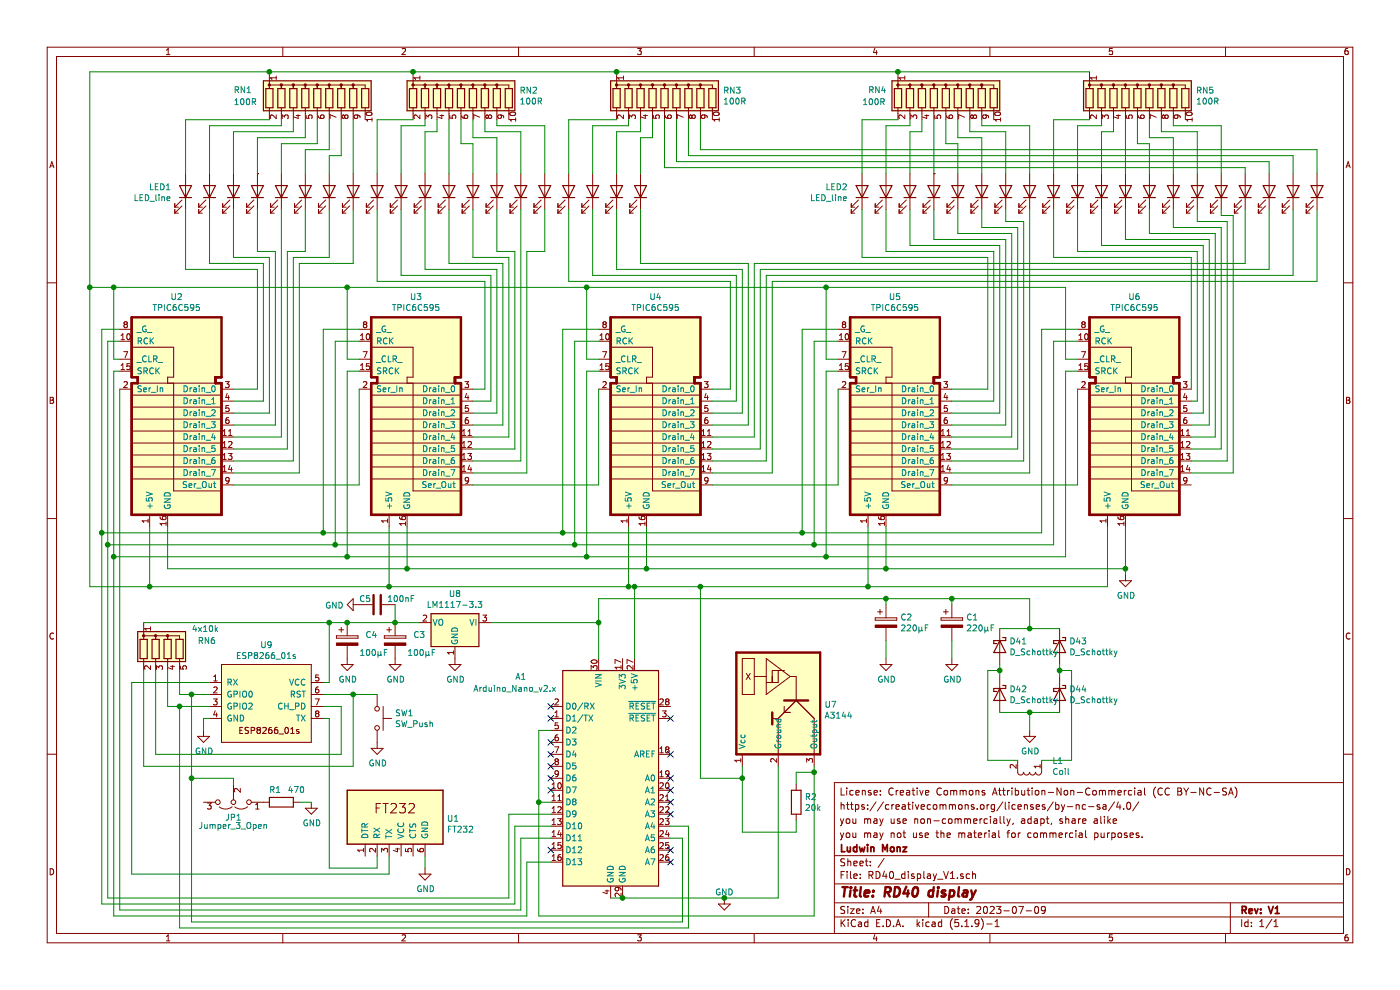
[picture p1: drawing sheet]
EESchema Schematic File Version 4
EELAYER 30 0
EELAYER END
$Descr A4 11693 8268
encoding utf-8
Sheet 1 1
Title "RD40 display "
Date "2023-07-09"
Rev "V1"
Comp "Ludwin Monz"
Comment1 "you may not use the material for commercial purposes."
Comment2 "you may use non-commercially, adapt, share alike "
Comment3 "https://creativecommons.org/licenses/by-nc-sa/4.0/"
Comment4 "License: Creative Commons Attribution-Non-Commercial (CC BY-NC-SA)"
$EndDescr
$Comp
L my_symbols:TPIC6C595 U2
U 1 1
P 1700 2950
F 0 "U2" H 1475 3422 50  0000 C CNN
F 1 "TPIC6C595" H 1475 3331 50  0000 C CNN
F 2 "Package_DIP:DIP-16_W7.62mm" H 1700 2950 50  0001 C CNN
F 3 "" H 1700 2950 50  0001 C CNN
	1    1700 2950
	1    0    0    -1  
$EndComp
$Comp
L my_symbols:TPIC6C595 U4
U 1 1
P 5700 2950
F 0 "U4" H 5475 3422 50  0000 C CNN
F 1 "TPIC6C595" H 5475 3331 50  0000 C CNN
F 2 "Package_DIP:DIP-16_W7.62mm" H 5700 2950 50  0001 C CNN
F 3 "" H 5700 2950 50  0001 C CNN
	1    5700 2950
	1    0    0    -1  
$EndComp
$Comp
L my_symbols:TPIC6C595 U5
U 1 1
P 7700 2950
F 0 "U5" H 7475 3422 50  0000 C CNN
F 1 "TPIC6C595" H 7475 3331 50  0000 C CNN
F 2 "Package_DIP:DIP-16_W7.62mm" H 7700 2950 50  0001 C CNN
F 3 "" H 7700 2950 50  0001 C CNN
	1    7700 2950
	1    0    0    -1  
$EndComp
$Comp
L my_symbols:TPIC6C595 U6
U 1 1
P 9700 2950
F 0 "U6" H 9475 3422 50  0000 C CNN
F 1 "TPIC6C595" H 9475 3331 50  0000 C CNN
F 2 "Package_DIP:DIP-16_W7.62mm" H 9700 2950 50  0001 C CNN
F 3 "" H 9700 2950 50  0001 C CNN
	1    9700 2950
	1    0    0    -1  
$EndComp
Wire Wire Line
	1950 4050 3000 4050
Wire Wire Line
	3000 4050 3000 3250
Wire Wire Line
	3950 4050 5000 4050
Wire Wire Line
	5000 4050 5000 3250
Wire Wire Line
	5950 4050 7000 4050
Wire Wire Line
	7000 4050 7000 3250
Wire Wire Line
	7950 4050 9000 4050
Wire Wire Line
	9000 4050 9000 3250
$Comp
L power:GND #PWR0103
U 1 1
P 9400 4800
F 0 "#PWR0103" H 9400 4550 50  0001 C CNN
F 1 "GND" H 9405 4627 50  0000 C CNN
F 2 "" H 9400 4800 50  0001 C CNN
F 3 "" H 9400 4800 50  0001 C CNN
	1    9400 4800
	1    0    0    -1  
$EndComp
$Comp
L my_symbols:TPIC6C595 U3
U 1 1
P 3700 2950
F 0 "U3" H 3475 3422 50  0000 C CNN
F 1 "TPIC6C595" H 3475 3331 50  0000 C CNN
F 2 "Package_DIP:DIP-16_W7.62mm" H 3700 2950 50  0001 C CNN
F 3 "" H 3700 2950 50  0001 C CNN
	1    3700 2950
	1    0    0    -1  
$EndComp
Wire Wire Line
	1950 3250 2150 3250
Wire Wire Line
	1950 3350 2200 3350
Wire Wire Line
	1950 3450 2250 3450
Wire Wire Line
	1950 3550 2300 3550
Wire Wire Line
	1950 3650 2350 3650
Wire Wire Line
	1950 3750 2400 3750
Wire Wire Line
	1950 3850 2450 3850
Wire Wire Line
	1950 3950 2500 3950
Wire Wire Line
	3950 3250 4050 3250
Wire Wire Line
	4050 3250 4050 2350
Wire Wire Line
	3950 3350 4100 3350
Wire Wire Line
	4100 3350 4100 2300
Wire Wire Line
	3950 3450 4150 3450
Wire Wire Line
	4150 3450 4150 2250
Wire Wire Line
	3950 3550 4200 3550
Wire Wire Line
	4200 3550 4200 2200
Wire Wire Line
	3950 3650 4250 3650
Wire Wire Line
	4250 3650 4250 2150
Wire Wire Line
	4250 2150 3950 2150
Wire Wire Line
	3950 3750 4300 3750
Wire Wire Line
	4300 3750 4300 2100
Wire Wire Line
	3950 3850 4350 3850
Wire Wire Line
	3950 3950 4400 3950
Wire Wire Line
	5950 3250 6100 3250
Wire Wire Line
	6100 3250 6100 2350
Wire Wire Line
	5950 3350 6150 3350
Wire Wire Line
	6150 3350 6150 2300
Wire Wire Line
	5950 3450 6200 3450
Wire Wire Line
	6200 3450 6200 2250
Wire Wire Line
	5950 3550 6250 3550
Wire Wire Line
	6250 3550 6250 2200
Wire Wire Line
	6300 2200 6300 3650
Wire Wire Line
	6300 3650 5950 3650
Wire Wire Line
	5950 3750 6350 3750
Wire Wire Line
	6350 3750 6350 2250
Wire Wire Line
	5950 3850 6400 3850
Wire Wire Line
	6400 3850 6400 2300
Wire Wire Line
	5950 3950 6450 3950
Wire Wire Line
	6450 3950 6450 2350
Wire Wire Line
	7950 3250 8250 3250
Wire Wire Line
	7950 3350 8300 3350
Wire Wire Line
	7950 3450 8350 3450
Wire Wire Line
	7950 3550 8400 3550
Wire Wire Line
	7950 3650 8450 3650
Wire Wire Line
	7950 3750 8500 3750
Wire Wire Line
	7950 3850 8550 3850
Wire Wire Line
	7950 3950 8600 3950
Wire Wire Line
	750  600  750  2400
Wire Wire Line
	750  4900 1250 4900
Connection ~ 1250 4900
Wire Wire Line
	1000 3100 950  3100
Wire Wire Line
	950  3100 950  4650
Wire Wire Line
	1000 2850 900  2850
Wire Wire Line
	900  2850 900  4550
Wire Wire Line
	1250 4400 1250 4900
Wire Wire Line
	9250 4900 9250 4400
Wire Wire Line
	9400 4800 9400 4750
Wire Wire Line
	1400 4400 1400 4750
Wire Wire Line
	1400 4750 3400 4750
Connection ~ 9400 4750
Wire Wire Line
	9400 4750 9400 4400
Wire Wire Line
	3400 4400 3400 4750
Connection ~ 3400 4750
Wire Wire Line
	3400 4750 5400 4750
Wire Wire Line
	5400 4400 5400 4750
Connection ~ 5400 4750
Wire Wire Line
	5400 4750 7400 4750
Wire Wire Line
	7400 4400 7400 4750
Connection ~ 7400 4750
Wire Wire Line
	7400 4750 9400 4750
Wire Wire Line
	3250 4400 3250 4900
Connection ~ 3250 4900
Wire Wire Line
	5250 4400 5250 4900
Connection ~ 5250 4900
Wire Wire Line
	7250 4400 7250 4900
Connection ~ 7250 4900
Wire Wire Line
	7250 4900 9250 4900
Wire Wire Line
	8900 4650 8900 3100
Wire Wire Line
	8900 3100 9000 3100
Connection ~ 950  4650
Wire Wire Line
	950  4650 2900 4650
Wire Wire Line
	3000 3100 2900 3100
Wire Wire Line
	2900 3100 2900 4650
Connection ~ 2900 4650
Wire Wire Line
	2900 4650 4900 4650
Wire Wire Line
	5000 3100 4900 3100
Wire Wire Line
	4900 3100 4900 4650
Connection ~ 4900 4650
Wire Wire Line
	4900 4650 6900 4650
Wire Wire Line
	7000 3100 6900 3100
Wire Wire Line
	6900 3100 6900 4650
Connection ~ 6900 4650
Wire Wire Line
	6900 4650 8900 4650
Wire Wire Line
	900  4550 2800 4550
Wire Wire Line
	8800 4550 8800 2850
Wire Wire Line
	8800 2850 9000 2850
Connection ~ 900  4550
Wire Wire Line
	7000 2850 6800 2850
Wire Wire Line
	6800 2850 6800 4550
Connection ~ 6800 4550
Wire Wire Line
	6800 4550 8800 4550
Wire Wire Line
	5000 2850 4800 2850
Wire Wire Line
	4800 2850 4800 4550
Connection ~ 4800 4550
Wire Wire Line
	4800 4550 6800 4550
Wire Wire Line
	3000 2850 2800 2850
Wire Wire Line
	2800 2850 2800 4550
Connection ~ 2800 4550
Wire Wire Line
	2800 4550 4800 4550
Wire Wire Line
	9000 2750 8700 2750
Wire Wire Line
	8700 2750 8700 4450
Wire Wire Line
	8700 4450 6700 4450
Wire Wire Line
	7000 2750 6700 2750
Wire Wire Line
	6700 2750 6700 4450
Connection ~ 6700 4450
Wire Wire Line
	6700 4450 4700 4450
Wire Wire Line
	5000 2750 4700 2750
Wire Wire Line
	4700 2750 4700 4450
Connection ~ 4700 4450
Wire Wire Line
	4700 4450 2700 4450
Wire Wire Line
	3000 2750 2700 2750
Wire Wire Line
	2700 2750 2700 4450
Connection ~ 2700 4450
Wire Wire Line
	2700 4450 850  4450
Wire Wire Line
	1000 2750 850  2750
Wire Wire Line
	850  2750 850  4450
Connection ~ 850  4450
Wire Wire Line
	9000 3000 8900 3000
Connection ~ 750  2400
Wire Wire Line
	750  2400 750  4900
Wire Wire Line
	1000 3000 950  3000
Wire Wire Line
	950  3000 950  2400
Connection ~ 950  2400
Wire Wire Line
	950  2400 750  2400
Wire Wire Line
	3000 3000 2900 3000
Wire Wire Line
	2900 3000 2900 2400
Connection ~ 2900 2400
Wire Wire Line
	2900 2400 950  2400
Wire Wire Line
	5000 3000 4900 3000
Wire Wire Line
	4900 3000 4900 2400
Connection ~ 4900 2400
Wire Wire Line
	4900 2400 2900 2400
Wire Wire Line
	7000 3000 6900 3000
Wire Wire Line
	6900 3000 6900 2400
Wire Wire Line
	6900 2400 4900 2400
$Comp
L my_symbols:A3144 U7
U 1 1
P 6550 5400
F 0 "U7" H 6885 4917 50  0000 L CNN
F 1 "A3144" H 6885 4826 50  0000 L CNN
F 2 "my_footprints:A3144" H 6550 5400 50  0001 C CNN
F 3 "" H 6550 5400 50  0001 C CNN
	1    6550 5400
	1    0    0    -1  
$EndComp
Wire Wire Line
	5850 6500 6200 6500
Wire Wire Line
	6200 6500 6200 6400
Wire Wire Line
	6800 6400 6800 6450
$Comp
L Device:R R2
U 1 1
P 6650 6700
F 0 "R2" H 6720 6746 50  0000 L CNN
F 1 "20k" H 6720 6655 50  0000 L CNN
F 2 "Resistor_THT:R_Axial_DIN0207_L6.3mm_D2.5mm_P10.16mm_Horizontal" V 6580 6700 50  0001 C CNN
F 3 "~" H 6650 6700 50  0001 C CNN
	1    6650 6700
	1    0    0    -1  
$EndComp
Wire Wire Line
	6650 6550 6650 6450
Wire Wire Line
	6650 6450 6800 6450
Connection ~ 6800 6450
Wire Wire Line
	6800 6450 6800 7650
Wire Wire Line
	6650 6850 6650 6950
Wire Wire Line
	6650 6950 6200 6950
Wire Wire Line
	6200 6950 6200 6500
Connection ~ 6200 6500
$Comp
L Device:D_Schottky D41
U 1 1
P 8350 5400
F 0 "D41" V 8304 5480 50  0000 L CNN
F 1 "D_Schottky" V 8395 5480 50  0000 L CNN
F 2 "my_footprints:D_5W_P10.16mm_Horizontal" H 8350 5400 50  0001 C CNN
F 3 "~" H 8350 5400 50  0001 C CNN
	1    8350 5400
	0    1    1    0   
$EndComp
$Comp
L Device:D_Schottky D43
U 1 1
P 8850 5400
F 0 "D43" V 8804 5480 50  0000 L CNN
F 1 "D_Schottky" V 8895 5480 50  0000 L CNN
F 2 "my_footprints:D_5W_P10.16mm_Horizontal" H 8850 5400 50  0001 C CNN
F 3 "~" H 8850 5400 50  0001 C CNN
	1    8850 5400
	0    1    1    0   
$EndComp
$Comp
L Device:D_Schottky D42
U 1 1
P 8350 5800
F 0 "D42" V 8304 5880 50  0000 L CNN
F 1 "D_Schottky" V 8395 5880 50  0000 L CNN
F 2 "my_footprints:D_5W_P10.16mm_Horizontal" H 8350 5800 50  0001 C CNN
F 3 "~" H 8350 5800 50  0001 C CNN
	1    8350 5800
	0    1    1    0   
$EndComp
$Comp
L Device:D_Schottky D44
U 1 1
P 8850 5800
F 0 "D44" V 8804 5880 50  0000 L CNN
F 1 "D_Schottky" V 8895 5880 50  0000 L CNN
F 2 "my_footprints:D_5W_P10.16mm_Horizontal" H 8850 5800 50  0001 C CNN
F 3 "~" H 8850 5800 50  0001 C CNN
	1    8850 5800
	0    1    1    0   
$EndComp
Wire Wire Line
	8850 5250 8600 5250
Wire Wire Line
	8350 5550 8350 5600
Wire Wire Line
	8850 5550 8850 5600
Wire Wire Line
	8350 5950 8600 5950
$Comp
L power:GND #PWR0105
U 1 1
P 8600 6100
F 0 "#PWR0105" H 8600 5850 50  0001 C CNN
F 1 "GND" H 8605 5927 50  0000 C CNN
F 2 "" H 8600 6100 50  0001 C CNN
F 3 "" H 8600 6100 50  0001 C CNN
	1    8600 6100
	1    0    0    -1  
$EndComp
Wire Wire Line
	8600 6100 8600 5950
Connection ~ 8600 5950
Wire Wire Line
	8600 5950 8850 5950
Connection ~ 8600 5250
Wire Wire Line
	8600 5250 8350 5250
Wire Wire Line
	8250 5600 8350 5600
Connection ~ 8350 5600
Wire Wire Line
	8350 5600 8350 5650
Wire Wire Line
	8950 5600 8850 5600
Connection ~ 8850 5600
Wire Wire Line
	8850 5600 8850 5650
$Comp
L Device:CP C1
U 1 1
P 7950 5200
F 0 "C1" H 8068 5246 50  0000 L CNN
F 1 "220µF" H 8068 5155 50  0000 L CNN
F 2 "Capacitor_THT:CP_Radial_D6.3mm_P2.50mm" H 7988 5050 50  0001 C CNN
F 3 "~" H 7950 5200 50  0001 C CNN
	1    7950 5200
	1    0    0    -1  
$EndComp
$Comp
L power:GND #PWR0106
U 1 1
P 7950 5500
F 0 "#PWR0106" H 7950 5250 50  0001 C CNN
F 1 "GND" H 7955 5327 50  0000 C CNN
F 2 "" H 7950 5500 50  0001 C CNN
F 3 "" H 7950 5500 50  0001 C CNN
	1    7950 5500
	1    0    0    -1  
$EndComp
Wire Wire Line
	7950 5500 7950 5350
$Comp
L Device:R_Network09 RN1
U 1 1
P 2650 800
F 0 "RN1" H 1950 850 50  0000 L CNN
F 1 "100R" H 1950 750 50  0000 L CNN
F 2 "Resistor_THT:R_Array_SIP10" V 3225 800 50  0001 C CNN
F 3 "http://www.vishay.com/docs/31509/csc.pdf" H 2650 800 50  0001 C CNN
	1    2650 800 
	1    0    0    -1  
$EndComp
Wire Wire Line
	750  600  2250 600 
Connection ~ 2250 600 
$Comp
L Device:R_Network09 RN2
U 1 1
P 3850 800
F 0 "RN2" H 4338 846 50  0000 L CNN
F 1 "100R" H 4338 755 50  0000 L CNN
F 2 "Resistor_THT:R_Array_SIP10" V 4425 800 50  0001 C CNN
F 3 "http://www.vishay.com/docs/31509/csc.pdf" H 3850 800 50  0001 C CNN
	1    3850 800 
	1    0    0    -1  
$EndComp
Wire Wire Line
	2250 600  3450 600 
Connection ~ 3450 600 
Wire Wire Line
	3450 600  5150 600 
$Comp
L Device:R_Network09 RN3
U 1 1
P 5550 800
F 0 "RN3" H 6038 846 50  0000 L CNN
F 1 "100R" H 6038 755 50  0000 L CNN
F 2 "Resistor_THT:R_Array_SIP10" V 6125 800 50  0001 C CNN
F 3 "http://www.vishay.com/docs/31509/csc.pdf" H 5550 800 50  0001 C CNN
	1    5550 800 
	1    0    0    -1  
$EndComp
Connection ~ 5150 600 
$Comp
L Device:R_Network09 RN5
U 1 1
P 9500 800
F 0 "RN5" H 9988 846 50  0000 L CNN
F 1 "100R" H 9988 755 50  0000 L CNN
F 2 "Resistor_THT:R_Array_SIP10" V 10075 800 50  0001 C CNN
F 3 "http://www.vishay.com/docs/31509/csc.pdf" H 9500 800 50  0001 C CNN
	1    9500 800 
	1    0    0    -1  
$EndComp
$Comp
L my_symbols:Coil L1
U 1 1
P 8600 6450
F 0 "L1" H 8412 6358 50  0000 R CNN
F 1 "Coil" H 8412 6449 50  0000 R CNN
F 2 "my_footprints:coil_large" H 8600 6450 50  0001 C CNN
F 3 "" H 8600 6450 50  0001 C CNN
	1    8600 6450
	-1   0    0    1   
$EndComp
Wire Wire Line
	8700 6350 8950 6350
Wire Wire Line
	8500 6350 8250 6350
$Comp
L my_symbols:LED_line LED1
U 1 1
P 3450 1750
F 0 "LED1" H 1432 1939 50  0000 R CNN
F 1 "LED_line" H 1432 1848 50  0000 R CNN
F 2 "my_footprints:LED_line_2.0_r" V 3550 1900 50  0001 C CNN
F 3 "~" V 3550 1900 50  0001 C CNN
	1    3450 1750
	1    0    0    -1  
$EndComp
Wire Wire Line
	1550 1000 1550 1450
Wire Wire Line
	1550 1000 2250 1000
Wire Wire Line
	2350 1000 2350 1050
Wire Wire Line
	2350 1050 1750 1050
Wire Wire Line
	1750 1050 1750 1450
Wire Wire Line
	2450 1000 2450 1100
Wire Wire Line
	2450 1100 1950 1100
Wire Wire Line
	1950 1100 1950 1450
Wire Wire Line
	2550 1000 2550 1150
Wire Wire Line
	2550 1150 2150 1150
Wire Wire Line
	2150 1150 2150 1450
Wire Wire Line
	2650 1000 2650 1200
Wire Wire Line
	2650 1200 2350 1200
Wire Wire Line
	2350 1200 2350 1450
Wire Wire Line
	2750 1000 2750 1250
Wire Wire Line
	2750 1250 2550 1250
Wire Wire Line
	2550 1250 2550 1450
Wire Wire Line
	2850 1000 2850 1300
Wire Wire Line
	2850 1300 2750 1300
Wire Wire Line
	2750 1300 2750 1450
Wire Wire Line
	2950 1000 2950 1450
Wire Wire Line
	3150 1450 3150 1000
Wire Wire Line
	3150 1000 3450 1000
Wire Wire Line
	3350 1450 3350 1050
Wire Wire Line
	3350 1050 3550 1050
Wire Wire Line
	3550 1050 3550 1000
Wire Wire Line
	3550 1450 3550 1100
Wire Wire Line
	3550 1100 3650 1100
Wire Wire Line
	3650 1100 3650 1000
Wire Wire Line
	3750 1450 3750 1000
Wire Wire Line
	3950 1450 3950 1200
Wire Wire Line
	3950 1200 3850 1200
Wire Wire Line
	3850 1200 3850 1000
Wire Wire Line
	4150 1450 4150 1150
Wire Wire Line
	4150 1150 3950 1150
Wire Wire Line
	3950 1150 3950 1000
Wire Wire Line
	4350 1450 4350 1100
Wire Wire Line
	4350 1100 4050 1100
Wire Wire Line
	4050 1100 4050 1000
Wire Wire Line
	4550 1450 4550 1050
Wire Wire Line
	4550 1050 4150 1050
Wire Wire Line
	4150 1050 4150 1000
Wire Wire Line
	4750 1450 4750 1000
Wire Wire Line
	4750 1000 5150 1000
Wire Wire Line
	5250 1000 5250 1050
Wire Wire Line
	5250 1050 4950 1050
Wire Wire Line
	4950 1050 4950 1450
Wire Wire Line
	5350 1000 5350 1100
Wire Wire Line
	5350 1100 5150 1100
Wire Wire Line
	5150 1100 5150 1450
Wire Wire Line
	5450 1000 5450 1150
Wire Wire Line
	5450 1150 5350 1150
Wire Wire Line
	5350 1150 5350 1450
Wire Wire Line
	2150 3250 2150 2250
Wire Wire Line
	2150 2250 1550 2250
Wire Wire Line
	1550 2250 1550 1750
Wire Wire Line
	2200 3350 2200 2200
Wire Wire Line
	2200 2200 1750 2200
Wire Wire Line
	1750 2200 1750 1750
Wire Wire Line
	2250 3450 2250 2150
Wire Wire Line
	2250 2150 1950 2150
Wire Wire Line
	1950 2150 1950 1750
Wire Wire Line
	2300 3550 2300 2100
Wire Wire Line
	2300 2100 2150 2100
Wire Wire Line
	2150 2100 2150 1750
Wire Wire Line
	2350 3650 2350 1750
Wire Wire Line
	2400 2100 2550 2100
Wire Wire Line
	2550 2100 2550 1750
Wire Wire Line
	2400 2100 2400 3750
Wire Wire Line
	2450 3850 2450 2150
Wire Wire Line
	2450 2150 2750 2150
Wire Wire Line
	2750 2150 2750 1750
Wire Wire Line
	2500 3950 2500 2200
Wire Wire Line
	2500 2200 2950 2200
Wire Wire Line
	2950 2200 2950 1750
Wire Wire Line
	3150 2350 3150 1750
Wire Wire Line
	3150 2350 4050 2350
Wire Wire Line
	3350 2300 3350 1750
Wire Wire Line
	3350 2300 4100 2300
Wire Wire Line
	3550 2250 3550 1750
Wire Wire Line
	3550 2250 4150 2250
Wire Wire Line
	3750 2200 3750 1750
Wire Wire Line
	3750 2200 4200 2200
Wire Wire Line
	3950 2150 3950 1750
Wire Wire Line
	4300 2100 4150 2100
Wire Wire Line
	4150 2100 4150 1750
Wire Wire Line
	4350 1750 4350 3850
Wire Wire Line
	4400 3950 4400 2100
Wire Wire Line
	4400 2100 4550 2100
Wire Wire Line
	4550 2100 4550 1750
Wire Wire Line
	6100 2350 4750 2350
Wire Wire Line
	4750 2350 4750 1750
Wire Wire Line
	6150 2300 4950 2300
Wire Wire Line
	4950 2300 4950 1750
Wire Wire Line
	6200 2250 5150 2250
Wire Wire Line
	5150 2250 5150 1750
Wire Wire Line
	6250 2200 5350 2200
Wire Wire Line
	5350 2200 5350 1750
$Comp
L my_symbols:LED_line LED2
U 1 1
P 9100 1750
F 0 "LED2" H 7082 1939 50  0000 R CNN
F 1 "LED_line" H 7082 1848 50  0000 R CNN
F 2 "my_footprints:LED_line_2.0_l" V 9200 1900 50  0001 C CNN
F 3 "~" V 9200 1900 50  0001 C CNN
	1    9100 1750
	1    0    0    -1  
$EndComp
Wire Wire Line
	10400 2200 10400 1750
Wire Wire Line
	6300 2200 10400 2200
Wire Wire Line
	10600 2250 10600 1750
Wire Wire Line
	6350 2250 10600 2250
Wire Wire Line
	10800 2300 10800 1750
Wire Wire Line
	6400 2300 10800 2300
Wire Wire Line
	11000 2350 11000 1750
Wire Wire Line
	6450 2350 11000 2350
Wire Wire Line
	8250 3250 8250 2150
Wire Wire Line
	8250 2150 7200 2150
Wire Wire Line
	7200 2150 7200 1750
Wire Wire Line
	8300 3350 8300 2100
Wire Wire Line
	8300 2100 7400 2100
Wire Wire Line
	7400 2100 7400 1750
Wire Wire Line
	8350 3450 8350 2050
Wire Wire Line
	8350 2050 7600 2050
Wire Wire Line
	7600 2050 7600 1750
Wire Wire Line
	8400 3550 8400 2000
Wire Wire Line
	8400 2000 7800 2000
Wire Wire Line
	7800 2000 7800 1750
Wire Wire Line
	8450 3650 8450 1950
Wire Wire Line
	8450 1950 8000 1950
Wire Wire Line
	8000 1950 8000 1750
Wire Wire Line
	8500 3750 8500 1900
Wire Wire Line
	8500 1900 8200 1900
Wire Wire Line
	8200 1900 8200 1750
Wire Wire Line
	8550 3850 8550 1850
Wire Wire Line
	8550 1850 8400 1850
Wire Wire Line
	8400 1850 8400 1750
Wire Wire Line
	8600 3950 8600 1750
Wire Wire Line
	8800 2150 8800 1750
Wire Wire Line
	9950 3250 9950 2150
Wire Wire Line
	9950 2150 8800 2150
Wire Wire Line
	9950 3350 10000 3350
Wire Wire Line
	10000 3350 10000 2100
Wire Wire Line
	9000 2100 9000 1750
Wire Wire Line
	10000 2100 9000 2100
Wire Wire Line
	9950 3450 10050 3450
Wire Wire Line
	10050 3450 10050 2050
Wire Wire Line
	10050 2050 9200 2050
Wire Wire Line
	9200 2050 9200 1750
Wire Wire Line
	9950 3550 10100 3550
Wire Wire Line
	10100 3550 10100 2000
Wire Wire Line
	10100 2000 9400 2000
Wire Wire Line
	9400 2000 9400 1750
Wire Wire Line
	9950 3650 10150 3650
Wire Wire Line
	10150 3650 10150 1950
Wire Wire Line
	10150 1950 9600 1950
Wire Wire Line
	9600 1950 9600 1750
Wire Wire Line
	9950 3750 10200 3750
Wire Wire Line
	10200 3750 10200 1900
Wire Wire Line
	10200 1900 9800 1900
Wire Wire Line
	9800 1900 9800 1750
Wire Wire Line
	9950 3850 10250 3850
Wire Wire Line
	10250 3850 10250 1850
Wire Wire Line
	10250 1850 10000 1850
Wire Wire Line
	10000 1850 10000 1750
Wire Wire Line
	9950 3950 10300 3950
Wire Wire Line
	10300 3950 10300 1800
Wire Wire Line
	10300 1800 10200 1800
Wire Wire Line
	10200 1800 10200 1750
Wire Wire Line
	5150 600  7500 600 
$Comp
L Device:R_Network09 RN4
U 1 1
P 7900 800
F 0 "RN4" H 7250 850 50  0000 L CNN
F 1 "100R" H 7200 750 50  0000 L CNN
F 2 "Resistor_THT:R_Array_SIP10" V 8475 800 50  0001 C CNN
F 3 "http://www.vishay.com/docs/31509/csc.pdf" H 7900 800 50  0001 C CNN
	1    7900 800 
	1    0    0    -1  
$EndComp
Wire Wire Line
	10400 1450 10400 1400
Wire Wire Line
	10400 1400 5550 1400
Wire Wire Line
	5550 1000 5550 1400
Wire Wire Line
	10600 1450 10600 1350
Wire Wire Line
	5650 1000 5650 1350
Wire Wire Line
	10600 1350 5650 1350
Wire Wire Line
	10800 1450 10800 1300
Wire Wire Line
	10800 1300 5750 1300
Wire Wire Line
	5750 1000 5750 1300
Wire Wire Line
	11000 1450 11000 1250
Wire Wire Line
	11000 1250 5850 1250
Wire Wire Line
	5850 1000 5850 1250
Connection ~ 7500 600 
Wire Wire Line
	7500 600  9100 600 
Wire Wire Line
	7500 1000 7200 1000
Wire Wire Line
	7200 1000 7200 1450
Wire Wire Line
	7600 1000 7600 1050
Wire Wire Line
	7600 1050 7400 1050
Wire Wire Line
	7400 1050 7400 1450
Wire Wire Line
	7700 1000 7700 1100
Wire Wire Line
	7700 1100 7600 1100
Wire Wire Line
	7600 1100 7600 1450
Wire Wire Line
	7800 1450 7800 1000
Wire Wire Line
	8600 1450 8600 1050
Wire Wire Line
	8600 1050 8200 1050
Wire Wire Line
	8200 1050 8200 1000
Wire Wire Line
	8400 1450 8400 1100
Wire Wire Line
	8400 1100 8100 1100
Wire Wire Line
	8100 1100 8100 1000
Wire Wire Line
	8200 1450 8200 1150
Wire Wire Line
	8200 1150 8000 1150
Wire Wire Line
	8000 1150 8000 1000
Wire Wire Line
	8000 1450 8000 1200
Wire Wire Line
	8000 1200 7900 1200
Wire Wire Line
	7900 1200 7900 1000
Wire Wire Line
	9100 1000 8800 1000
Wire Wire Line
	8800 1000 8800 1450
Wire Wire Line
	9000 1450 9000 1050
Wire Wire Line
	9000 1050 9200 1050
Wire Wire Line
	9200 1050 9200 1000
Wire Wire Line
	9200 1450 9200 1100
Wire Wire Line
	9200 1100 9300 1100
Wire Wire Line
	9300 1100 9300 1000
Wire Wire Line
	9400 1450 9400 1000
Wire Wire Line
	10200 1450 10200 1050
Wire Wire Line
	10200 1050 9800 1050
Wire Wire Line
	9800 1050 9800 1000
Wire Wire Line
	10000 1450 10000 1100
Wire Wire Line
	10000 1100 9700 1100
Wire Wire Line
	9700 1100 9700 1000
Wire Wire Line
	9800 1450 9800 1150
Wire Wire Line
	9800 1150 9600 1150
Wire Wire Line
	9600 1150 9600 1000
Wire Wire Line
	9600 1450 9600 1200
Wire Wire Line
	9600 1200 9500 1200
Wire Wire Line
	9500 1200 9500 1000
Wire Wire Line
	8900 3000 8900 2400
Wire Wire Line
	8900 2400 6900 2400
Connection ~ 6900 2400
Wire Wire Line
	1250 4900 3250 4900
Wire Wire Line
	8250 6350 8250 5600
Wire Wire Line
	8950 6350 8950 5600
Wire Wire Line
	6500 6400 6500 7500
Wire Wire Line
	5250 4900 5300 4900
Wire Wire Line
	7950 5000 7950 5050
$Comp
L my_symbols:ESP8266_01s U9
U 1 1
P 2200 5350
F 0 "U9" H 2225 5315 50  0000 C CNN
F 1 "ESP8266_01s" H 2225 5224 50  0000 C CNN
F 2 "my_footprints:ESP8266_01s" H 2150 5350 50  0001 C CNN
F 3 "" H 2150 5350 50  0001 C CNN
	1    2200 5350
	1    0    0    -1  
$EndComp
NoConn ~ 4600 6400
NoConn ~ 5600 6000
NoConn ~ 5600 6300
NoConn ~ 4600 6300
NoConn ~ 5600 7200
NoConn ~ 5600 7100
NoConn ~ 5600 6800
NoConn ~ 5600 6700
NoConn ~ 5600 6600
NoConn ~ 5600 6500
NoConn ~ 4600 6000
$Comp
L MCU_Module:Arduino_Nano_v2.x A1
U 1 1
P 5100 6500
F 0 "A1" H 4350 7350 50  0000 C CNN
F 1 "Arduino_Nano_v2.x" H 4300 7250 50  0000 C CNN
F 2 "my_footprints:Arduino_Nano" H 5100 6500 50  0001 C CIN
F 3 "https://www.arduino.cc/en/uploads/Main/ArduinoNanoManual23.pdf" H 5100 6500 50  0001 C CNN
	1    5100 6500
	1    0    0    -1  
$EndComp
$Comp
L Regulator_Linear:LM1117-3.3 U8
U 1 1
P 3800 5200
F 0 "U8" H 3800 5442 50  0000 C CNN
F 1 "LM1117-3.3" H 3800 5351 50  0000 C CNN
F 2 "Package_TO_SOT_SMD:SOT-223-3_TabPin2" H 3800 5200 50  0001 C CNN
F 3 "http://www.ti.com/lit/ds/symlink/lm1117.pdf" H 3800 5200 50  0001 C CNN
	1    3800 5200
	-1   0    0    -1  
$EndComp
$Comp
L Device:CP C2
U 1 1
P 7400 5200
F 0 "C2" H 7518 5246 50  0000 L CNN
F 1 "220µF" H 7518 5155 50  0000 L CNN
F 2 "Capacitor_THT:CP_Radial_D6.3mm_P2.50mm" H 7438 5050 50  0001 C CNN
F 3 "~" H 7400 5200 50  0001 C CNN
	1    7400 5200
	1    0    0    -1  
$EndComp
$Comp
L power:GND #PWR0101
U 1 1
P 7400 5500
F 0 "#PWR0101" H 7400 5250 50  0001 C CNN
F 1 "GND" H 7405 5327 50  0000 C CNN
F 2 "" H 7400 5500 50  0001 C CNN
F 3 "" H 7400 5500 50  0001 C CNN
	1    7400 5500
	1    0    0    -1  
$EndComp
$Comp
L power:GND #PWR0102
U 1 1
P 3800 5500
F 0 "#PWR0102" H 3800 5250 50  0001 C CNN
F 1 "GND" H 3805 5327 50  0000 C CNN
F 2 "" H 3800 5500 50  0001 C CNN
F 3 "" H 3800 5500 50  0001 C CNN
	1    3800 5500
	1    0    0    -1  
$EndComp
Wire Wire Line
	2750 5200 2750 5700
Wire Wire Line
	2750 5700 2700 5700
$Comp
L Switch:SW_Push SW1
U 1 1
P 3150 6000
F 0 "SW1" V 3104 6148 50  0000 L CNN
F 1 "SW_Push" V 3195 6148 50  0000 L CNN
F 2 "my_footprints:OmronTaster" H 3150 6200 50  0001 C CNN
F 3 "~" H 3150 6200 50  0001 C CNN
	1    3150 6000
	0    1    1    0   
$EndComp
Wire Wire Line
	3150 5800 2950 5800
$Comp
L Device:R R1
U 1 1
P 2350 6700
F 0 "R1" V 2450 6700 50  0000 L CNN
F 1 "470" V 2450 6500 50  0000 L CNN
F 2 "Resistor_THT:R_Axial_DIN0207_L6.3mm_D2.5mm_P10.16mm_Horizontal" V 2280 6700 50  0001 C CNN
F 3 "~" H 2350 6700 50  0001 C CNN
	1    2350 6700
	0    -1   -1   0   
$EndComp
$Comp
L power:GND #PWR0107
U 1 1
P 3150 6200
F 0 "#PWR0107" H 3150 5950 50  0001 C CNN
F 1 "GND" H 3155 6027 50  0000 C CNN
F 2 "" H 3150 6200 50  0001 C CNN
F 3 "" H 3150 6200 50  0001 C CNN
	1    3150 6200
	1    0    0    -1  
$EndComp
$Comp
L Device:R_Network04 RN6
U 1 1
P 1400 5400
F 0 "RN6" H 1650 5450 50  0000 L CNN
F 1 "4x10k" H 1600 5550 50  0000 L CNN
F 2 "Resistor_THT:R_Array_SIP5" V 1675 5400 50  0001 C CNN
F 3 "http://www.vishay.com/docs/31509/csc.pdf" H 1400 5400 50  0001 C CNN
	1    1400 5400
	1    0    0    -1  
$EndComp
Wire Wire Line
	2750 5200 1200 5200
Connection ~ 2750 5200
Wire Wire Line
	1500 5600 1500 5800
Wire Wire Line
	1400 5600 1400 5900
Wire Wire Line
	1400 5900 1500 5900
Wire Wire Line
	1300 5600 1300 6300
Wire Wire Line
	1300 6300 2850 6300
Wire Wire Line
	2850 6300 2850 5900
Wire Wire Line
	2850 5900 2700 5900
Wire Wire Line
	1200 5600 1200 6400
Wire Wire Line
	1200 6400 2950 6400
Wire Wire Line
	2950 6400 2950 5800
Connection ~ 2950 5800
Wire Wire Line
	2950 5800 2700 5800
$Comp
L Jumper:Jumper_3_Open JP1
U 1 1
P 1950 6700
F 0 "JP1" H 1950 6831 50  0000 C CNN
F 1 "Jumper_3_Open" H 1950 6900 50  0000 C CNN
F 2 "my_footprints:Jumper_3pin" H 1950 6700 50  0001 C CNN
F 3 "~" H 1950 6700 50  0001 C CNN
	1    1950 6700
	-1   0    0    1   
$EndComp
$Comp
L power:GND #PWR0108
U 1 1
P 2600 6700
F 0 "#PWR0108" H 2600 6450 50  0001 C CNN
F 1 "GND" H 2605 6527 50  0000 C CNN
F 2 "" H 2600 6700 50  0001 C CNN
F 3 "" H 2600 6700 50  0001 C CNN
	1    2600 6700
	1    0    0    -1  
$EndComp
Wire Wire Line
	2600 6700 2500 6700
$Comp
L power:GND #PWR0109
U 1 1
P 1700 6100
F 0 "#PWR0109" H 1700 5850 50  0001 C CNN
F 1 "GND" H 1705 5927 50  0000 C CNN
F 2 "" H 1700 6100 50  0001 C CNN
F 3 "" H 1700 6100 50  0001 C CNN
	1    1700 6100
	1    0    0    -1  
$EndComp
Wire Wire Line
	1700 6100 1700 6000
Wire Wire Line
	1700 6000 1750 6000
Wire Wire Line
	8600 5000 8600 5250
Connection ~ 7950 5000
Wire Wire Line
	7950 5000 8600 5000
Wire Wire Line
	5850 6500 5850 4900
Connection ~ 5850 4900
Wire Wire Line
	5850 4900 7250 4900
Wire Wire Line
	5200 7500 6050 7500
Wire Wire Line
	5100 7500 5200 7500
Connection ~ 5200 7500
$Comp
L power:GND #PWR0110
U 1 1
P 6050 7500
F 0 "#PWR0110" H 6050 7250 50  0001 C CNN
F 1 "GND" H 6050 7550 50  0000 C CNN
F 2 "" H 6050 7500 50  0001 C CNN
F 3 "" H 6050 7500 50  0001 C CNN
	1    6050 7500
	1    0    0    -1  
$EndComp
Connection ~ 5300 4900
Wire Wire Line
	5300 4900 5850 4900
Wire Wire Line
	5300 4900 5300 5500
Wire Wire Line
	5000 5000 5000 5200
Wire Wire Line
	6050 7500 6500 7500
Connection ~ 6050 7500
Wire Wire Line
	4600 6100 4500 6100
Wire Wire Line
	4500 6100 4500 6700
Wire Wire Line
	4500 7650 6800 7650
Wire Wire Line
	4500 6700 4600 6700
Connection ~ 4500 6700
Wire Wire Line
	4500 6700 4500 7650
Wire Wire Line
	4400 7200 4400 7650
Wire Wire Line
	4400 7650 950  7650
Wire Wire Line
	4400 7200 4600 7200
Wire Wire Line
	950  4650 950  7650
Wire Wire Line
	1000 7600 4350 7600
Wire Wire Line
	4350 7600 4350 7000
Wire Wire Line
	4350 7000 4600 7000
Wire Wire Line
	1000 3250 1000 7600
Wire Wire Line
	850  7550 4300 7550
Wire Wire Line
	4300 7550 4300 6900
Wire Wire Line
	4300 6900 4600 6900
Wire Wire Line
	850  4450 850  7550
Wire Wire Line
	900  7500 4250 7500
Wire Wire Line
	4250 7500 4250 6800
Wire Wire Line
	4250 6800 4600 6800
Wire Wire Line
	900  4550 900  7500
NoConn ~ 4600 6600
NoConn ~ 4600 6500
NoConn ~ 4600 6200
NoConn ~ 4600 7100
NoConn ~ 4600 5900
$Comp
L my_symbols:FT232 U1
U 1 1
P 3300 7050
F 0 "U1" H 3731 7265 50  0000 L CNN
F 1 "FT232" H 3731 7174 50  0000 L CNN
F 2 "my_footprints:FT232" H 3300 7050 50  0001 C CNN
F 3 "" H 3300 7050 50  0001 C CNN
	1    3300 7050
	1    0    0    -1  
$EndComp
Wire Wire Line
	3150 7150 3150 7250
Wire Wire Line
	3150 7250 2750 7250
Wire Wire Line
	2750 7250 2750 6000
Wire Wire Line
	2750 6000 2700 6000
Wire Wire Line
	3250 7150 3250 7300
Wire Wire Line
	3250 7300 1100 7300
Wire Wire Line
	1100 7300 1100 5700
Wire Wire Line
	1100 5700 1750 5700
$Comp
L power:GND #PWR0111
U 1 1
P 3550 7250
F 0 "#PWR0111" H 3550 7000 50  0001 C CNN
F 1 "GND" H 3555 7077 50  0000 C CNN
F 2 "" H 3550 7250 50  0001 C CNN
F 3 "" H 3550 7250 50  0001 C CNN
	1    3550 7250
	1    0    0    -1  
$EndComp
Wire Wire Line
	3550 7250 3550 7150
Wire Wire Line
	1500 5800 1600 5800
Wire Wire Line
	1950 6550 1950 6500
Wire Wire Line
	1950 6500 1600 6500
Wire Wire Line
	1600 6500 1600 5800
Connection ~ 1600 5800
Wire Wire Line
	1600 5800 1750 5800
Wire Wire Line
	5600 7000 5700 7000
Wire Wire Line
	5700 7000 5700 7700
Wire Wire Line
	5700 7700 1600 7700
Wire Wire Line
	1600 7700 1600 6500
Connection ~ 1600 6500
Wire Wire Line
	5600 6900 5750 6900
Wire Wire Line
	5750 6900 5750 7750
Wire Wire Line
	5750 7750 1500 7750
Wire Wire Line
	1500 7750 1500 5900
Connection ~ 1500 5900
Wire Wire Line
	1500 5900 1750 5900
Connection ~ 5000 5200
Wire Wire Line
	5000 5200 5000 5500
Wire Wire Line
	3250 4900 5250 4900
Wire Wire Line
	4100 5200 5000 5200
Wire Wire Line
	5000 5000 7400 5000
Wire Wire Line
	7400 5500 7400 5350
Wire Wire Line
	7400 5050 7400 5000
Connection ~ 7400 5000
Wire Wire Line
	7400 5000 7950 5000
$Comp
L power:GND #PWR0104
U 1 1
P 3300 5500
F 0 "#PWR0104" H 3300 5250 50  0001 C CNN
F 1 "GND" H 3305 5327 50  0000 C CNN
F 2 "" H 3300 5500 50  0001 C CNN
F 3 "" H 3300 5500 50  0001 C CNN
	1    3300 5500
	1    0    0    -1  
$EndComp
$Comp
L Device:CP C3
U 1 1
P 3300 5350
F 0 "C3" H 3450 5400 50  0000 L CNN
F 1 "100µF" H 3400 5250 50  0000 L CNN
F 2 "Capacitor_THT:CP_Radial_D6.3mm_P2.50mm" H 3338 5200 50  0001 C CNN
F 3 "~" H 3300 5350 50  0001 C CNN
	1    3300 5350
	1    0    0    -1  
$EndComp
Connection ~ 3300 5200
Wire Wire Line
	3300 5200 3500 5200
Wire Wire Line
	2750 5200 2900 5200
$Comp
L power:GND #PWR0112
U 1 1
P 2900 5500
F 0 "#PWR0112" H 2900 5250 50  0001 C CNN
F 1 "GND" H 2905 5327 50  0000 C CNN
F 2 "" H 2900 5500 50  0001 C CNN
F 3 "" H 2900 5500 50  0001 C CNN
	1    2900 5500
	1    0    0    -1  
$EndComp
$Comp
L Device:CP C4
U 1 1
P 2900 5350
F 0 "C4" H 3050 5400 50  0000 L CNN
F 1 "100µF" H 3000 5250 50  0000 L CNN
F 2 "Capacitor_THT:CP_Radial_D6.3mm_P2.50mm" H 2938 5200 50  0001 C CNN
F 3 "~" H 2900 5350 50  0001 C CNN
	1    2900 5350
	1    0    0    -1  
$EndComp
Connection ~ 2900 5200
Wire Wire Line
	2900 5200 3300 5200
$Comp
L Device:C C5
U 1 1
P 3150 5050
F 0 "C5" V 3100 4950 50  0000 C CNN
F 1 "100nF" V 3100 5250 50  0000 C CNN
F 2 "Capacitor_THT:C_Disc_D4.7mm_W2.5mm_P5.00mm" H 3188 4900 50  0001 C CNN
F 3 "~" H 3150 5050 50  0001 C CNN
	1    3150 5050
	0    1    1    0   
$EndComp
Wire Wire Line
	3300 5050 3300 5200
$Comp
L power:GND #PWR0113
U 1 1
P 3000 5050
F 0 "#PWR0113" H 3000 4800 50  0001 C CNN
F 1 "GND" V 3005 4922 50  0000 R CNN
F 2 "" H 3000 5050 50  0001 C CNN
F 3 "" H 3000 5050 50  0001 C CNN
	1    3000 5050
	0    1    1    0   
$EndComp
$EndSCHEMATC
